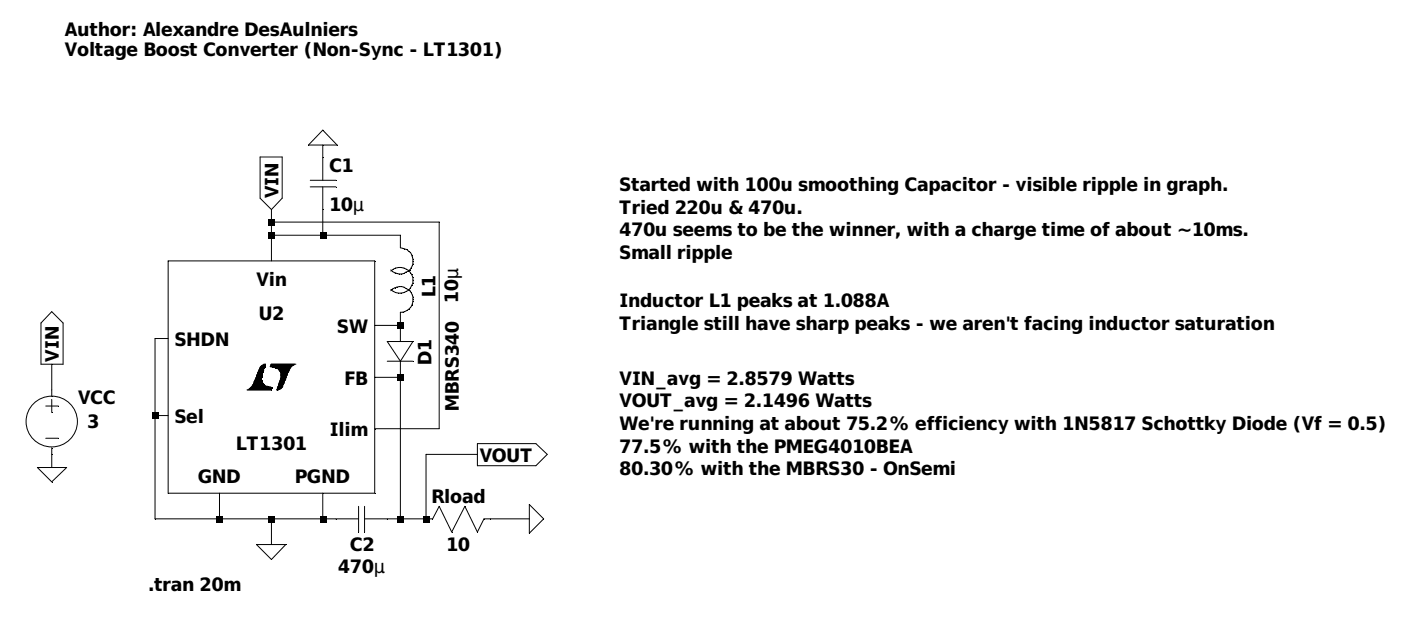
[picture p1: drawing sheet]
Version 4.1
SHEET 1 1868 680
WIRE 448 -112 448 -128
WIRE 384 -32 384 -48
WIRE 592 -32 384 -32
WIRE 384 -16 384 -32
WIRE 448 -16 448 -48
WIRE 448 -16 384 -16
WIRE 544 -16 448 -16
WIRE 544 0 544 -16
WIRE 384 16 384 -16
WIRE 544 96 544 80
WIRE 544 96 512 96
WIRE 256 112 240 112
WIRE 544 160 512 160
WIRE 112 176 112 144
WIRE 240 208 240 112
WIRE 256 208 240 208
WIRE 592 224 592 -32
WIRE 592 224 512 224
WIRE 640 256 576 256
WIRE 112 272 112 256
WIRE 240 336 240 208
WIRE 320 336 320 304
WIRE 320 336 240 336
WIRE 384 336 320 336
WIRE 448 336 448 304
WIRE 448 336 384 336
WIRE 464 336 448 336
WIRE 544 336 544 160
WIRE 544 336 528 336
WIRE 576 336 576 256
WIRE 576 336 544 336
WIRE 704 336 656 336
WIRE 384 368 384 336
FLAG 384 368 0
FLAG 448 -128 0
FLAG 112 272 0
FLAG 112 144 VIN
IOPIN 112 144 Out
FLAG 384 -48 VIN
IOPIN 384 -48 In
FLAG 704 336 0
FLAG 640 256 VOUT
IOPIN 640 256 Out
SYMBOL cap 432 -112 R0
SYMATTR InstName C1
SYMATTR Value 10µ
SYMBOL ind 528 -16 R0
WINDOW 0 51 49 VRight 2
WINDOW 3 79 40 VRight 2
SYMATTR InstName L1
SYMATTR Value 10µ
SYMATTR SpiceLine Rser=0.03
SYMBOL diode 528 96 R0
WINDOW 0 46 17 VRight 2
WINDOW 3 80 -6 VRight 2
SYMATTR InstName D1
SYMATTR Value MBRS340
SYMBOL cap 528 320 R90
WINDOW 0 60 31 VBottom 2
WINDOW 3 60 31 VTop 2
SYMATTR InstName C2
SYMATTR Value 470µ
SYMBOL PowerProducts\\LT1301 384 160 R0
SYMATTR InstName U2
SYMBOL res 672 320 R90
WINDOW 0 0 56 VBottom 2
WINDOW 3 32 56 VTop 2
SYMATTR InstName Rload
SYMATTR Value 10
SYMBOL voltage 112 160 R0
WINDOW 0 32 24 Left 2
WINDOW 3 44 53 Left 2
WINDOW 123 0 0 Left 0
WINDOW 39 0 0 Left 0
SYMATTR InstName VCC
SYMATTR Value 3
TEXT 232 416 Left 2 !.tran 20m
TEXT 816 -80 Left 2 ;Started with 100u smoothing Capacitor - visible ripple in graph.\nTried 220u & 470u. \n470u seems to be the winner, with a charge time of about ~10ms. \nSmall ripple
TEXT 816 64 Left 2 ;Inductor L1 peaks at 1.088A\nTriangle still have sharp peaks - we aren't facing inductor saturation
TEXT 816 160 Left 2 ;VIN_avg = 2.8579 Watts\nVOUT_avg = 2.1496 Watts\nWe're running at about 75.2% efficiency with 1N5817 Schottky Diode (Vf = 0.5)\n77.5% with the PMEG4010BEA\n80.30% with the MBRS30 - OnSemi
TEXT 128 -272 Left 2 ;Author: Alexandre DesAulniers
TEXT 128 -248 Left 2 ;Voltage Boost Converter (Non-Sync - LT1301)
